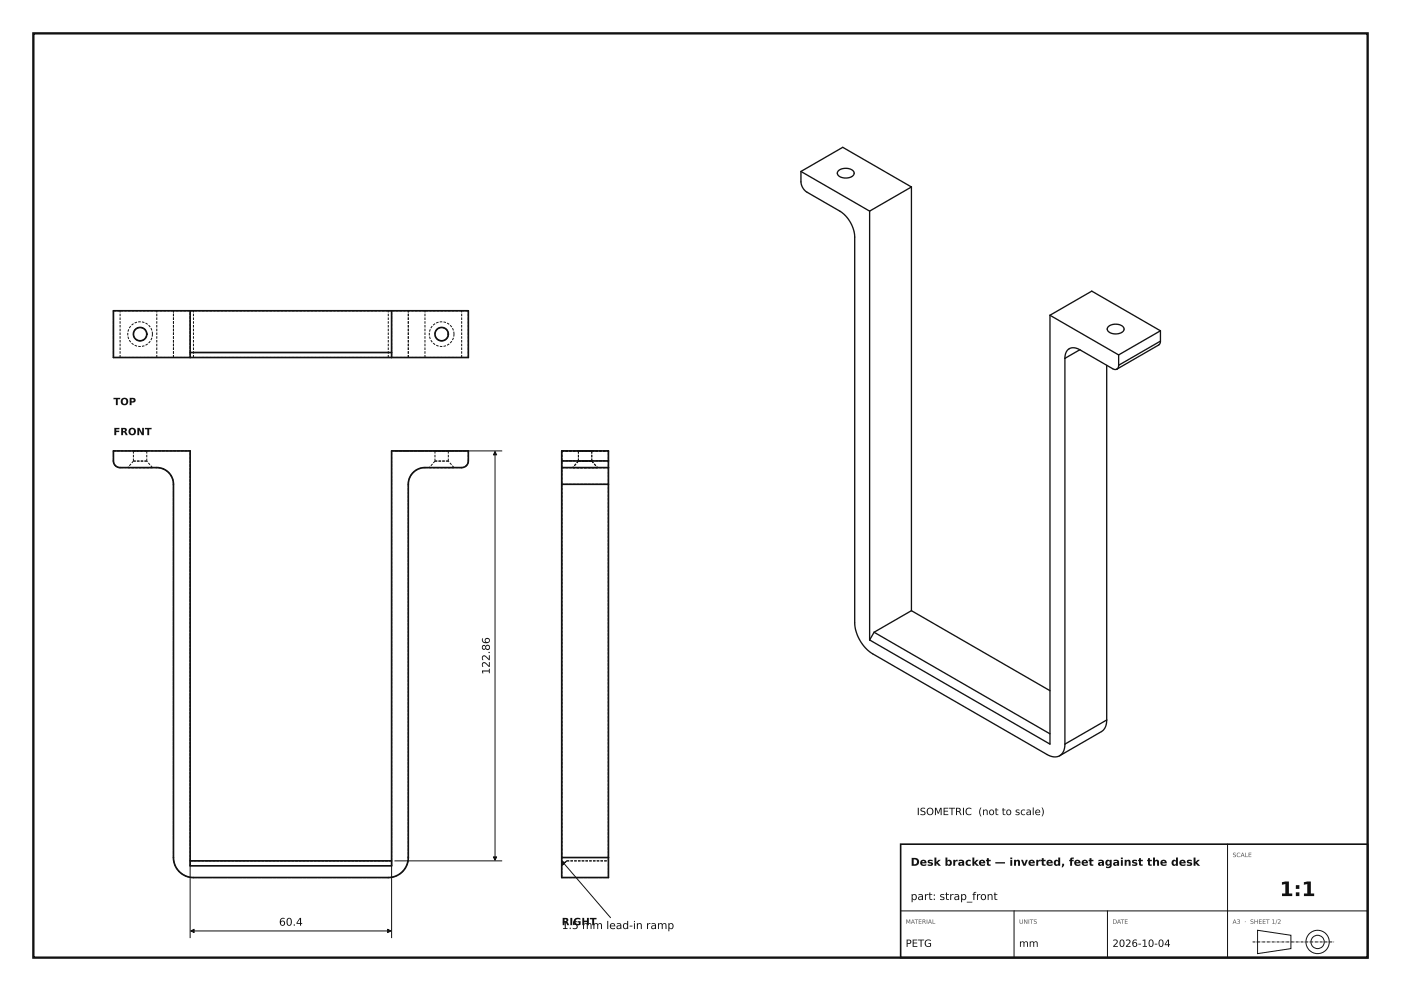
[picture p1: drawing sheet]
<svg xmlns="http://www.w3.org/2000/svg" width="420mm" height="297mm" viewBox="0 0 420 297" stroke-linecap="round" stroke-linejoin="round" font-family="sans-serif">
<path d="M10 10h400v277h-400z" fill="none" stroke="#111" stroke-width=".7" stroke-linecap="butt"/>
<path d="M270 253h140v34h-140z" fill="none" stroke="#111" stroke-width=".49"/>
<g fill="none" stroke="#111" stroke-width=".3">
<path d="M118.4 135.1h32M148.4 135.3v122.5M57 259v22M117.4 259v22M118.4 258h32M168.5 258.2l14.5 16.8M368 253v34M57.2 279h60M270 273h140M304 273v14M332 273v14M377 278.8l10 1.5v4l-10 1.5z"/>
<circle cx="395" cy="282.3" r="2"/>
<circle cx="395" cy="282.3" r="3.5"/>
</g>
<g fill="none" stroke="#111" stroke-width=".5">
<path d="M34 93.1h106.4v14h-106.4zM57 93.1v14M117.4 93.1v14M57 105.7h60.4M34 135.1h23v124.4h60.4v-124.4h23v3a2 2 0 0 1-2 2h-11a5 5 0 0 0-5 5v111.9a6 6 0 0 1-6 6h-58.4a6 6 0 0 1-6-6v-111.9a5 5 0 0 0-5-5h-11a2 2 0 0 1-2-2zM168.4 138.1v2M168.4 138.1v-3h14v3M168.4 138.1h14M182.4 138.1v2M168.4 140.1v5M168.4 140.1h14M168.4 145.1v111.9"/>
<path d="M168.4 145.1h14M182.4 140.1v5M182.4 145.1v111.9M57 258h60.4M168.4 257v6h14v-6M168.4 257h14"/>
<circle cx="42" cy="100.1" r="2"/>
<circle cx="132.4" cy="100.1" r="2"/>
</g>
<g fill="none" stroke="#111" stroke-width=".3" stroke-dasharray=".7 .4" stroke-linecap="butt">
<path d="M34 93.1h2M47 93.1h-11M52 93.1h-5M58 93.1h-6M116.4 93.1h6M116.4 93.1h-58.4M127.4 93.1h-5M138.4 93.1h2M138.4 93.1h-11M34 107.1v-14M34 107.1h2M36 107.1v-14"/>
<path d="M44 100.1a2 2 0 0 0-2.9-1.7 2 2 0 0 0-.2 3.4 2 2 0 0 0 3.1-1.4v-.3M45.7 100.1a3.7 3.7 0 0 0-5.5-3.2 3.7 3.7 0 0 0-.2 6.4 3.7 3.7 0 0 0 5.7-2.9v-.3M47 107.1h-11M47 107.1v-14M52 107.1v-14M52 107.1h-5M57 105.7v1.4M57 105.7v-12.6M58 107.1h-6M58 107.1v-14M116.4 107.1h-58.4M116.4 107.1h6"/>
<path d="M116.4 107.1v-14M117.4 105.7v1.4M117.4 105.7v-12.6M122.4 107.1v-14M127.4 107.1h-5M127.4 107.1v-14M134.4 100.1a2 2 0 0 0-2.9-1.7 2 2 0 0 0-.2 3.4 2 2 0 0 0 3.1-1.4v-.3M136.1 100.1a3.7 3.7 0 0 0-5.5-3.2 3.7 3.7 0 0 0-.2 6.4 3.7 3.7 0 0 0 5.7-2.9v-.3M138.4 107.1h-11M138.4 107.1h2M138.4 107.1v-14M140.4 107.1v-14"/>
<path d="M34 138.1v-3M34 135.1h23M34 138.1a2 2 0 0 0 2 2M40 138.2h4M40 135.1h4M40 138.2l-1.7 1.9M40 138.2v-3.1M44 138.2h-4M44 138.2v-3.1M44 135.1h-4M117.4 135.1h23M130.4 138.2h4"/>
<path d="M130.4 135.1h4M130.4 138.2l-1.7 1.9M130.4 138.2v-3.1M134.4 138.2h-4M134.4 138.2v-3.1M134.4 135.1h-4M140.4 135.1v3M168.4 135.1h14M168.4 138.1v-3M168.4 135.1v124.4M168.4 138.1v2M168.4 138.1h14"/>
<path d="M173.4 138.2h2M173.4 135.1h2M173.4 138.2l-1.7 1.9M173.4 138.2v-3.1M175.4 138.2h2M175.4 135.1h2M177.4 138.2h-4M177.4 135.1h-4M177.4 138.2l1.7 1.9M177.4 138.2v-3.1M182.4 138.1v-3M182.4 138.1v2"/>
<path d="M38.3 140.1h7.4M45.7 140.1h-7.4M45.7 140.1l-1.7-1.9M47 140.1h-11M52 145.1a5 5 0 0 0-5-5M122.4 145.1v111.9M127.4 140.1a5 5 0 0 0-5 5M128.7 140.1h7.4M136.1 140.1h-7.4M136.1 140.1l-1.7-1.9M138.4 140.1a2 2 0 0 0 2-2M138.4 140.1h-11"/>
<path d="M168.4 140.1h14M168.4 145.1v-5M168.4 145.1h14M171.7 140.1h3.7M175.4 140.1h3.7M179.1 140.1h-7.4M182.4 145.1v-5M52 257v-111.9M57 258v-122.9M57 258h60.4M57 258v1.5M117.4 258v-122.9"/>
<path d="M117.4 258v1.5M168.4 257v-111.9M168.4 259.5v-124.4M168.4 257h14M169.9 258l-1.5 1.5M169.9 258h12.5M182.4 258v-122.9M182.4 257v-111.9M58 263a6 6 0 0 1-6-6M116.4 263a6 6 0 0 0 6-6M116.4 263h-58.4M168.4 263h14"/>
<path d="M168.4 263v-6M182.4 263v-6"/>
</g>
<g fill="none" stroke="#111" stroke-width=".4">
<path d="M240.1 51.4v3.1a4 4 0 0 0 1.8 3.1l9.9 5.7a9.9 9.9 0 0 1 4.4 7.7v115.6a11.9 11.9 0 0 0 5.4 9.3l52.3 30.2a3.9 3.9 0 0 0 3.8 .4M240.1 51.4l12.5-7.3 20.6 11.9M240.1 51.4l20.6 11.9M251.2 51.3a3.4 3.4 0 0 1 4.8 .3 1.72 1.72 0 0 1-2 1.7 2.57 2.57 0 0 1-3-1.4zM273.2 56v127M273.2 56l-12.5 7.3M260.7 63.3v128.5M314.8 94.5l12.5-7.3 20.6 11.9M314.8 94.5l20.6 11.9M314.8 94.5v128.5l-54.1-31.2M332.2 98a3.4 3.4 0 0 1 4.7 .3 1.72 1.72 0 0 1-2 1.8 2.57 2.57 0 0 1-3-1.5zM347.9 99.1v3.1"/>
<path d="M347.9 99.1l-12.5 7.3M319.2 107.4v115.6M323.7 104.8a2.73 2.73 0 0 0-3.1-.3 2.73 2.73 0 0 0-1.4 2.9M323.7 104.8l9.9 5.7 .7 .2 .5-.1M323.7 104.8l-4.5 2.6M331.8 109.5v106.3M335.4 109.5l-.2 .7-.4 .4M335.4 106.4v3.1M347.9 102.2l-.2 .8-.3 .4-12.6 7.2M347.9 102.2l-12.5 7.3M262 189.5l-1.3 2.3M262 189.5l52.8 30.4"/>
<path d="M273.2 183l41.6 24M273.2 183l-11.2 6.5M331.8 215.8a3.9 3.9 0 0 1-1.6 3.5l-12.5 7.2M331.8 215.8l-12.6 7.2M319.2 223a3.9 3.9 0 0 1-1.5 3.5"/>
</g>
<path d="M375.5 282.3h24.5" fill="none" stroke="#111" stroke-width=".3" stroke-dasharray=".9 .2 .1 .2" stroke-linecap="butt"/>
<g fill="#111" stroke="#111" stroke-width=".3">
<path d="M116.2 278.5l1 .5-1 .5z"/>
<path d="M57.2 279l1-.5v1z"/>
<path d="M148.4 135.3l.5 1h-1z"/>
<path d="M147.9 256.8h1l-.5 1z"/>
<path d="M168.5 258.2l.9 .3-.6 .6z"/>
</g>
<text font-size="6" fill="#111" x="383.6" y="268.6">1:1</text>
<text font-size="3.3" fill="#111" x="273" y="259.5">Desk bracket — inverted, feet against the desk</text>
<g font-size="3.2" fill="#111">
<text x="146.8" y="202.2" transform="rotate(-90 146.8 202.2)">122.86</text>
<text x="273" y="269.7">part: strap_front</text>
<text x="83.6" y="277.4">60.4</text>
<text x="168.4" y="278.4">1.5 mm lead-in ramp</text>
</g>
<g font-size="3" fill="#111">
<text x="34" y="121.4">TOP</text>
<text x="34" y="130.4">FRONT</text>
<text x="274.8" y="244.3">ISOMETRIC (not to scale)</text>
<text x="168.4" y="277.3">RIGHT</text>
<text x="271.5" y="283.8">PETG</text>
<text x="305.5" y="283.8">mm</text>
<text x="333.5" y="283.8">2026-10-04</text>
</g>
<g font-size="1.8" fill="#555">
<text x="369.5" y="256.9">SCALE</text>
<text x="271.5" y="276.9">MATERIAL</text>
<text x="305.5" y="276.9">UNITS</text>
<text x="333.5" y="276.9">DATE</text>
<text x="369.5" y="276.9">A3 · SHEET 1/2</text>
</g>
</svg>
